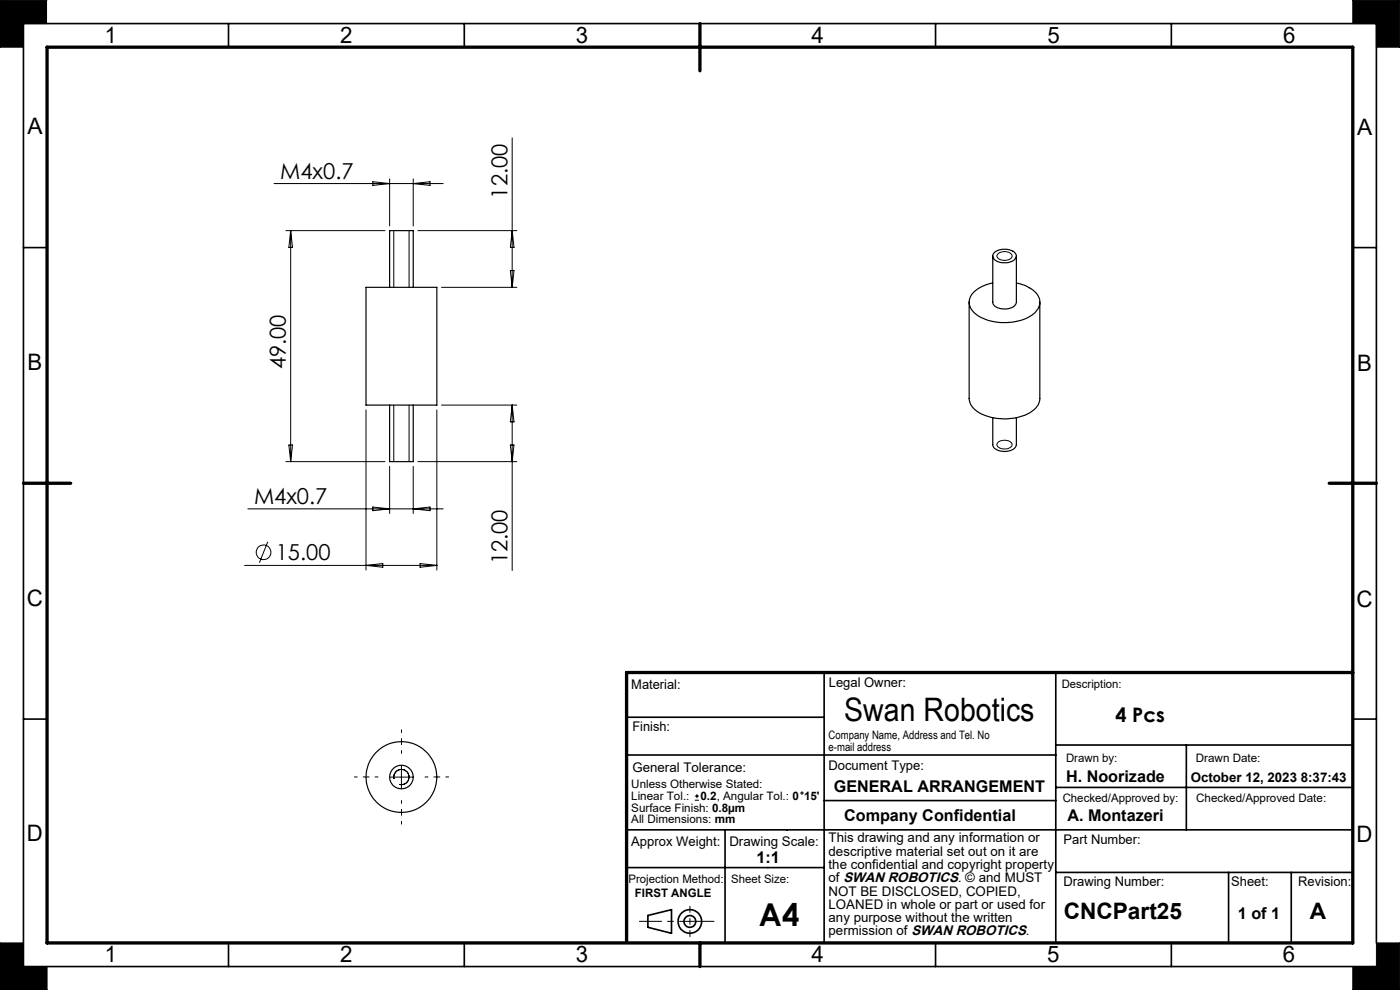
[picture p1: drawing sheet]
<svg xmlns="http://www.w3.org/2000/svg" width="297mm" height="210mm" viewBox="0 0 297 210" stroke-linecap="round" stroke-linejoin="round" font-family="sans-serif">
<g fill="none" stroke="#000" stroke-width=".25">
<path d="M210.6 54.3v9.8a1.92 1.92 0 0 0 2.1 1.4h.3a2.27 2.27 0 0 0 2.6-1.4v-9.8M211 53.5a3.6 3.6 0 0 1 4.4 .2 1.21 1.21 0 0 1-1 1.9 3.1 3.1 0 0 1-3.8-1v-.6zM77.6 61h15.1v24.9h-15.1zM82.7 61v-12.1h5v12.1M205.6 64.1v20.4a4.6 4.6 0 0 0 3.9 3.8 11.6 11.6 0 0 0 9.4-1.1 3.3 3.3 0 0 0 1.7-2.7v-20.4M210.6 60a6.2 6.2 0 0 0-4.9 3.3 3.3 3.3 0 0 0 2.1 3.9 11.4 11.4 0 0 0 11.5-.6 3.1 3.1 0 0 0-.5-5.3 7.7 7.7 0 0 0-3.2-1.3M82.7 85.9v12h5v-12M210.6 88.6v5.7a1.94 1.94 0 0 0 2.1 1.4 2.52 2.52 0 0 0 2.9-1.4v-5.7"/>
<circle cx="85.2" cy="164.8" r="7.5"/>
<circle cx="85.2" cy="164.8" r="2.5"/>
</g>
<g fill="none" stroke="#000" stroke-width=".35">
<path d="M48.5 5v5M98.5 5v5M198.5 5v5M248.5 5v5M5 52.5h5M287 52.5h5M5 152.5h5M132.9 152.1h41.9M174.8 142.7v57.3M224 142.7v57M224 158h63M251.7 158v18"/>
<path d="M287 152.5h5M132.9 160.2h91.1M132.9 176h154.1M153.8 176v24M174.8 169.8h49.2M224 167h63M132.9 184h41.9M137.4 194.2l5.1-1.2v5l-5.1-1.3zM224 185.1h63M260.6 185.1v14.9M273.9 185.1v14.9M48.5 200v5"/>
<path d="M98.5 200v5M198.5 200v5M248.5 200v5M292 200v-195h-287v200h287"/>
<circle cx="146.3" cy="195.5" r="2.5"/>
<circle cx="146.4" cy="195.5" r="1.23"/>
</g>
<path d="M151.5 195.4h-15.9" fill="none" stroke="#000" stroke-width=".21" stroke-dasharray="15.2 1.3 1.3 1.3" stroke-dashoffset="7.9"/>
<path d="M146.4 192.2v6.5" fill="none" stroke="#000" stroke-width=".21" stroke-dasharray="15.2 1.3 1.3 1.3" stroke-dashoffset="13.9"/>
<g fill="none" stroke="#000" stroke-width=".21">
<path d="M10 0h-10v10h5v-5h5M287 0h10v10h-5v-5h-5zM58.1 38.9h35.9M79.1 38.6l3.6 .3-3.6 .4zM82.7 38v9.9M87.7 38v9.9M87.7 38.9l3.5-.3v.7zM108.7 29.2v31.8M60.6 48.9h21.1M61.7 48.9v49M61.7 48.9l.4 3.6h-.8zM83.5 48.9v12.1"/>
<path d="M86.8 48.9v12.1M88.7 48.9h20.9M108.3 57.4h.7l-.3 3.6zM108.7 48.9l.3 3.6h-.7zM211.7 53.8a2.04 2.04 0 0 1 3 .4 1.61 1.61 0 0 1-2.3 .9l-.7-.3a.62 .62 0 0 1 0-1zM93.7 61h15.9M60.6 97.9h21.1M61.3 94.4h.8l-.4 3.5zM77.6 87v33.9M82.7 98.9v10M83.5 85.9v12M86.8 85.9v12"/>
<path d="M87.7 98.9v10M88.7 97.9h20.9M92.7 87v33.9M93.7 85.9h15.9M108.3 94.4h.7l-.3 3.5zM108.7 85.9v35.1M108.7 85.9l.3 3.6h-.7zM211.7 93.9a2.09 2.09 0 0 1 3 .3 1.65 1.65 0 0 1-2.3 1l-.6-.3a.61 .61 0 0 1-.1-1zM51.9 119.9h40.8M52.6 107.9h41.4M56.8 114.9l-1.8 4.5M77.6 119.9l3.6-.4v.8z"/>
<path d="M79.1 107.6l3.6 .3-3.6 .4zM87.7 107.9l3.5-.3v.7zM89.1 119.5l3.6 .4-3.6 .4zM82.7 164.8h5M83.6 165.2a1.61 1.61 0 0 1 1.5-2 1.61 1.61 0 0 1 1.7 1.8 1.61 1.61 0 0 1-2.1 1.4M85.2 162.3v5M147.4 169.7h.9M147.4 168.9h.9M147.8 168.4v.9M0 200h5v5h5v5h-10zM287 205h5v-5h5v10h-10z"/>
<circle cx="55.9" cy="117.2" r="1.56"/>
<circle cx="170.1" cy="168.2" r=".22"/>
</g>
<path d="M10 10h277v190h-277zM148.5 5v10M5 102.5h10M282 102.5h10M287 142.7h-154.1v57M148.5 200v5" fill="none" stroke="#000" stroke-width=".7"/>
<path d="M0 0v10h5v-5h5v-5zM0 200v10h10v-5h-5v-5zM292 200v5h-5v5h10v-10zM287 0v5h5v5h5v-10z" fill-rule="evenodd" fill="#000"/>
<path d="M85.2 159.8v-5M80.2 164.8h-5M85.2 169.8v5M90.2 164.8h5" fill="none" stroke="#000" stroke-width=".21" stroke-dasharray="15.2 1.3 1.3 1.3" stroke-dashoffset="14.6"/>
<text font-size="6.9" x="179.1" y="153">Swan Robotics</text>
<text font-size="6.7" x="161" y="196.3">A4</text>
<g font-size="4.8">
<text x="22.3" y="9.2">1</text>
<text x="72.2" y="9.2">2</text>
<text x="122.2" y="9.2">3</text>
<text x="172.2" y="9.2">4</text>
<text x="222.2" y="9.2">5</text>
<text x="272.2" y="9.2">6</text>
<text x="5.8" y="28.4">A</text>
<text x="287.9" y="28.7">A</text>
<text x="5.8" y="78.4">B</text>
<text x="287.9" y="78.7">B</text>
<text x="5.7" y="128.4">C</text>
<text x="287.8" y="128.7">C</text>
<text x="5.7" y="178.4">D</text>
<text x="287.8" y="178.7">D</text>
<text x="225.7" y="195">CNCPart25</text>
<text x="277.9" y="195">A</text>
<text x="22.2" y="204.1">1</text>
<text x="72.1" y="204.1">2</text>
<text x="122.1" y="204.1">3</text>
<text x="172.1" y="204.1">4</text>
<text x="222.1" y="204.1">5</text>
<text x="272.1" y="204.1">6</text>
</g>
<g font-size="4.7">
<text x="59.5" y="37.9">M4x0.7</text>
<text x="107.7" y="42.1" transform="rotate(-90 107.7 42.1)">12.00</text>
<text x="60.7" y="78.4" transform="rotate(-90 60.7 78.4)">49.00</text>
<text x="53.9" y="106.9">M4x0.7</text>
<text x="58.5" y="118.9">15.00</text>
<text x="107.7" y="119.7" transform="rotate(-90 107.7 119.7)">12.00</text>
</g>
<text font-size="4.2" x="236.6" y="153.1">4 Pcs</text>
<g font-size="3.4">
<text x="226.1" y="165.9">H. Noorizade</text>
<text x="176.9" y="168.1">GENERAL ARRANGEMENT</text>
<text x="179.1" y="174.1">Company Confidential</text>
<text x="226.4" y="174.1">A. Montazeri</text>
<text x="160.5" y="183.1">1:1</text>
<text x="262.6" y="195">1 of 1</text>
</g>
<g font-size="2.8">
<text x="133.9" y="146.3">Material:</text>
<text x="175.8" y="145.8">Legal Owner:</text>
<text x="134.2" y="155">Finish:</text>
<text x="134.2" y="163.7">General Tolerance:</text>
<text x="175.7" y="163.4">Document Type:</text>
<text x="252.6" y="165.9">October 12, 2023 8:37:43</text>
<text x="133.9" y="179.4">Approx Weight:</text>
<text x="154.7" y="179.4">Drawing Scale:</text>
<text x="175.8" y="178.7">This drawing and any information or</text>
<text x="225.6" y="179.1">Part Number:</text>
<text x="175.8" y="181.5">descriptive material set out on it are</text>
<text x="175.8" y="184.3">the confidential and copyright property</text>
<text x="175.8" y="187.1">of SWAN ROBOTICS. © and MUST</text>
<text x="175.8" y="190">NOT BE DISCLOSED, COPIED,</text>
<text x="225.6" y="187.9">Drawing Number:</text>
<text x="261.2" y="187.9">Sheet:</text>
<text x="275.4" y="187.9">Revision:</text>
<text x="175.8" y="192.8">LOANED in whole or part or used for</text>
<text x="175.8" y="195.6">any purpose without the written</text>
<text x="175.8" y="198.4">permission of SWAN ROBOTICS.</text>
</g>
<g font-size="2.5">
<text x="225.3" y="146">Description:</text>
<text x="175.8" y="156.8">Company Name, Address and Tel. No</text>
<text x="175.8" y="159.3">e-mail address</text>
<text x="226.1" y="161.5">Drawn by:</text>
<text x="253.7" y="161.5">Drawn Date:</text>
<text x="133.9" y="167.2">Unless Otherwise Stated:</text>
<text x="133.9" y="169.7">Linear Tol.:</text>
<text x="133.9" y="172.2">Surface Finish: 0.8µm</text>
<text x="148.6" y="169.7">0.2, Angular Tol.: 0</text>
<text x="170.6" y="169.7">15'</text>
<text x="225.4" y="170.2">Checked/Approved by:</text>
<text x="253.8" y="170.2">Checked/Approved Date:</text>
<text x="133.9" y="174.6">All Dimensions: mm</text>
<text x="133.4" y="187.4">Projection Method:</text>
<text x="134.7" y="190.2">FIRST ANGLE</text>
<text x="155.1" y="187.4">Sheet Size:</text>
</g>
</svg>
